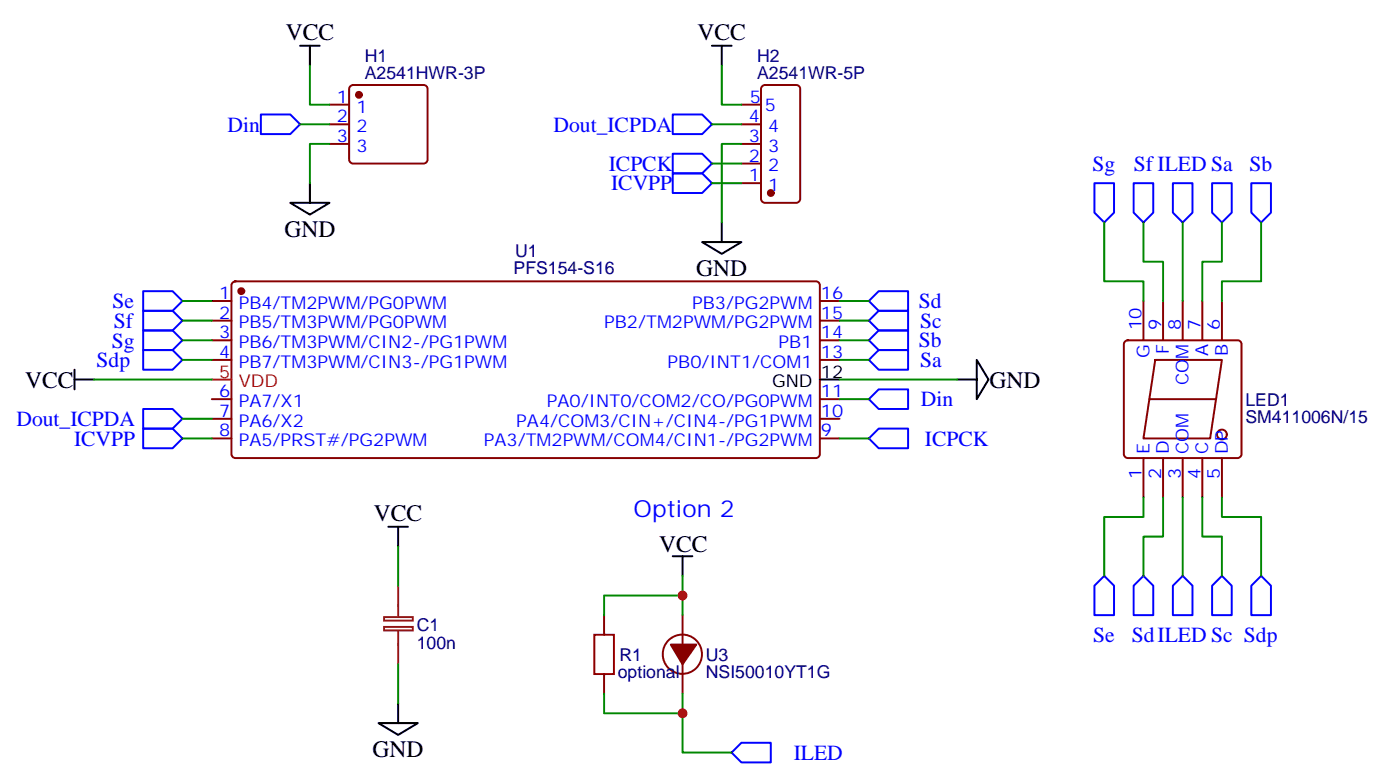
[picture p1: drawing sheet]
<svg xmlns="http://www.w3.org/2000/svg" width="252mm" height="141mm" viewBox="0 0 252 141" stroke-linecap="round" stroke-linejoin="round" font-family="sans-serif">
<g fill="none" stroke="#870000" stroke-width=".35">
<path d="M59.3 18.8h3.5M63 15.5l.5-.2h12.7a.71 .71 0 0 1 .7 .7v12.7a.76 .76 0 0 1-.7 .7h-12.7a.76 .76 0 0 1-.7-.7v-12.7zM133.3 18.8h3.6M137.1 15.5l.5-.2h5.6a.71 .71 0 0 1 .7 .7v19.7a.76 .76 0 0 1-.7 .7h-5.6a.76 .76 0 0 1-.7-.7v-19.7zM59.3 22.3h3.5M59.3 25.9h3.5M133.3 22.3h3.6M133.3 25.9h3.6M133.3 32.9h3.6M133.3 29.4h3.6M38.1 54.1h3.5M38.1 57.6h3.5"/>
<path d="M41.9 50.8l.4-.2h104.5a.71 .71 0 0 1 .7 .7v30.3a.76 .76 0 0 1-.7 .7h-104.5a.76 .76 0 0 1-.7-.7v-30.3zM147.5 54.1h3.5M147.5 57.6h3.5M205.7 54.1v7M209.2 54.1v7M212.7 54.1v7M216.3 54.1v7M219.8 54.1v7M38.1 61.1h3.5M38.1 64.7h3.5M38.1 71.7h3.5M38.1 75.2h3.5"/>
<path d="M38.1 78.8h3.5M147.5 61.1h3.5M147.5 64.7h3.5M147.5 71.7h3.5M147.5 75.2h3.5M147.5 78.8h3.5M202.4 61.3l.4-.2h19.8a.71 .71 0 0 1 .7 .7v19.8a.76 .76 0 0 1-.7 .7h-19.8a.76 .76 0 0 1-.7-.7v-19.8zM206.7 71.7h12M207.8 64.7h12l-2.1 14.1h-12zM205.7 82.3v7.1M209.2 82.3v7.1M212.7 82.3v7.1"/>
<path d="M216.3 82.3v7.1M219.8 82.3v7.1M108.7 110.5v3.6M122.8 110.5v5.3M122.8 119.3v5.3M125.1 114.9a3.5 3.5 0 0 0-5.8 1.8 3.5 3.5 0 0 0 4.4 4.2 3.5 3.5 0 0 0 1.6-5.8M108.7 121.1v3.5"/>
<circle cx="219.8" cy="78.1" r=".88"/>
</g>
<g fill="#870000" stroke="#870000" stroke-width=".35">
<path d="M120.6 115.8h4.6l-2.4 3.5z"/>
<circle cx="43.4" cy="52.3" r=".53"/>
<circle cx="64.6" cy="17" r=".53"/>
<circle cx="138.6" cy="34.7" r=".53"/>
</g>
<path d="M38.1 68.2h3.5" fill="none" stroke="#f00" stroke-width=".35"/>
<g fill="none" stroke="#000" stroke-width=".35">
<path d="M54 8.2h3.5M55.7 8.2v3.5M128.1 8.2h3.5M129.8 8.2v3.5M52.2 36.4h7.1l-3.6 2.2zM55.7 32.9v3.5M129.8 40v3.5M126.3 43.5h7l-3.5 2.1zM13.4 68.2h3.5M13.4 66.4v3.6M147.5 68.2h3.5M172.2 68.2h3.5"/>
<path d="M175.7 64.7l2.1 3.5-2.1 3.5zM69.8 94.7h3.6M71.6 94.7v3.5M121 99.9h3.5M122.8 99.9v3.6M68.1 129.9h7l-3.5 2.1zM71.6 126.4v3.5"/>
</g>
<path d="M69.1 112.6h5.2v.7h-5.2zM69.1 110.9h5.2v.6h-5.2zM71.6 105.2v5.7M71.6 113.3v6" fill="none" stroke="#8c2424" stroke-width=".35"/>
<path d="M106.9 114.1h3.5v7h-3.5z" fill="none" stroke="#a10000" stroke-width=".35"/>
<g fill="none" stroke="#00f" stroke-width=".35">
<path d="M46.9 20.6h5.3l1.8 1.7-1.8 1.8h-5.3zM121 20.6h5.3l1.8 1.7-1.8 1.8h-5.3zM121 27.6h5.3l1.8 1.8-1.8 1.8h-5.3zM121 31.2h5.3l1.8 1.7-1.8 1.8h-5.3zM196.8 32.9h3.6v5.3l-1.8 1.8-1.8-1.8zM203.9 32.9h3.5v5.3l-1.7 1.8-1.8-1.8zM211 32.9h3.5v5.3l-1.8 1.8-1.7-1.8zM218 32.9h3.5v5.3l-1.7 1.8-1.8-1.8zM225.1 32.9h3.5v5.3l-1.8 1.8-1.7-1.8zM25.8 59.4h5.2l1.8 1.7-1.8 1.8h-5.2zM25.8 55.8h5.2l1.8 1.8-1.8 1.8h-5.2zM25.8 52.3h5.2l1.8 1.8-1.8 1.7h-5.2z"/>
<path d="M156.3 57.6l1.7-1.8h5.3v3.6h-5.3zM156.3 54.1l1.7-1.8h5.3v3.5h-5.3zM25.8 62.9h5.2l1.8 1.8-1.8 1.7h-5.2zM25.8 73.5h5.2l1.8 1.7-1.8 1.8h-5.2zM25.8 77h5.2l1.8 1.8-1.8 1.7h-5.2zM156.3 64.7l1.7-1.8h5.3v3.5h-5.3zM156.3 61.1l1.7-1.7h5.3v3.5h-5.3zM156.3 71.7l1.7-1.7h5.3v3.5h-5.3zM158 77h5.3v3.5h-5.3l-1.7-1.7zM198.6 103.5l1.8 1.7v5.3h-3.6v-5.3zM205.7 103.5l1.7 1.7v5.3h-3.5v-5.3zM212.7 103.5l1.8 1.7v5.3h-3.5v-5.3z"/>
<path d="M219.8 103.5l1.7 1.7v5.3h-3.5v-5.3zM226.8 103.5l1.8 1.7v5.3h-3.5v-5.3zM131.6 135.2l1.7-1.7h5.3v3.5h-5.3z"/>
</g>
<g fill="none" stroke="#008700" stroke-width=".35">
<path d="M55.7 11.7v7.1h3.6M129.8 11.7v7.1h3.5M54 22.3h5.3M59.3 25.9h-3.6v7M128.1 22.3h5.2M128.1 29.4h5.2M128.1 32.9h5.2M133.3 25.9h-3.5v14.1M198.6 40v10.6h7.1v3.5M205.7 40v7h3.5v7.1M212.7 40v14.1M219.8 40v7h-3.5v7.1"/>
<path d="M226.8 40v10.6h-7v3.5M32.8 54.1h5.3M32.8 57.6h5.3M151 54.1h5.3M151 57.6h5.3M16.9 68.2h21.2M32.8 61.1h5.3M32.8 64.7h5.3M32.8 78.8h5.3M32.8 75.2h5.3M151 61.1h5.3M151 64.7h5.3"/>
<path d="M151 68.2h21.2M151 71.7h5.3M151 78.8h5.3M71.6 98.2v7M205.7 89.4v3.5h-7.1v10.6M209.2 89.4v7h-3.5v7.1M212.7 89.4v14.1M216.3 89.4v7h3.5v7.1M219.8 89.4v3.5h7v10.6M71.6 119.3v7.1M122.8 107h-14.1v3.5M122.8 103.5v7"/>
<path d="M108.7 124.6v3.6h14.1M122.8 124.6v10.6h8.8"/>
</g>
<g fill="#c00">
<circle cx="122.8" cy="128.2" r=".88"/>
<circle cx="122.8" cy="107" r=".88"/>
</g>
<g font-size="4.2">
<text x="51.4" y="7.2">VCC</text>
<text x="125.5" y="7.2">VCC</text>
<text x="51.2" y="42.5">GND</text>
<text x="125.2" y="49.6">GND</text>
<text x="4.5" y="69.7">VCC</text>
<text x="178" y="69.7">GND</text>
<text x="67.3" y="93.6">VCC</text>
<text x="118.5" y="99.2">VCC</text>
<text x="67" y="136">GND</text>
</g>
<text font-size="4.2" fill="#00f" x="113.9" y="92.9">Option 2</text>
<g font-size="3.9" fill="#00f">
<text x="40.9" y="23.6">Din</text>
<text x="99.6" y="23.6">Dout_ICPDA</text>
<text x="109.5" y="30.7">ICPCK</text>
<text x="109.9" y="34.2">ICVPP</text>
<text x="196.5" y="30.7">Sg</text>
<text x="203.9" y="30.7">SfILED Sa</text>
<text x="224.7" y="30.7">Sb</text>
<text x="20.3" y="55.4">Se</text>
<text x="20.5" y="58.9">Sf</text>
<text x="165.3" y="55.4">Sd</text>
<text x="165.5" y="58.9">Sc</text>
<text x="17.4" y="66">Sdp</text>
<text x="20.1" y="62.4">Sg</text>
<text x="165.3" y="62.4">Sb</text>
<text x="165.5" y="65.9">Sa</text>
<text x="3" y="76.6">Dout_ICPDA</text>
<text x="165.6" y="73">Din</text>
<text x="13.3" y="80.1">ICVPP</text>
<text x="166.4" y="80.1">ICPCK</text>
<text x="196.7" y="115.3">Se</text>
<text x="203.6" y="115.3">SdILED Sc Sdp</text>
<text x="142.8" y="136.5">ILED</text>
</g>
<g font-size="3.2" fill="#000080">
<text x="65.6" y="11.1">H1</text>
<text x="136.2" y="11.1">H2</text>
<text x="65.6" y="14.2">A2541HWR-3P</text>
<text x="136.2" y="14.2">A2541WR-5P</text>
<text x="92.7" y="46.2">U1</text>
<text x="92.4" y="49.3">PFS154-S16</text>
<text x="224" y="76">SM411006N/15</text>
<text x="224" y="72.9">LED1</text>
<text x="75" y="113.4">C1</text>
<text x="75" y="116.6">100n</text>
<text x="111.4" y="118.9">R1</text>
<text x="127" y="118.7">U3</text>
<text x="111.1" y="121.9">optional</text>
<text x="127" y="121.9">NSI50010YT1G</text>
</g>
<g font-size="3.2" fill="#00f">
<text x="60.6" y="18.5">1</text>
<text x="60.6" y="22">2</text>
<text x="64.1" y="20.2">1</text>
<text x="64.1" y="23.7">2</text>
<text x="134.7" y="22">4</text>
<text x="134.9" y="18.5">5</text>
<text x="137.6" y="19.9">5</text>
<text x="138.2" y="23.7">4</text>
<text x="60.6" y="25.5">3</text>
<text x="64.1" y="27.3">3</text>
<text x="134.7" y="29">2</text>
<text x="134.7" y="25.5">3</text>
<text x="138.2" y="27.3">3</text>
<text x="134.7" y="32.6">1</text>
<text x="138.2" y="34.3">1</text>
<text x="138.2" y="30.8">2</text>
<text x="39.4" y="53.7">1</text>
<text x="147.6" y="53.7">16</text>
<text x="39.4" y="57.3">2</text>
<text x="42.9" y="55.5">PB4/TM2PWM/PG0PWM</text>
<text x="42.9" y="59">PB5/TM3PWM/PG0PWM</text>
<text x="108.7" y="59">PB2/TM2PWM/PG2PWM</text>
<text x="124.5" y="55.5">PB3/PG2PWM</text>
<text x="147.6" y="57.3">15</text>
<text x="205.3" y="59.4" transform="rotate(-90 205.3 59.4)">10</text>
<text x="208.8" y="59.4" transform="rotate(-90 208.8 59.4)">9</text>
<text x="212.4" y="59.4" transform="rotate(-90 212.4 59.4)">8</text>
<text x="215.9" y="59.4" transform="rotate(-90 215.9 59.4)">7</text>
<text x="219.4" y="59.4" transform="rotate(-90 219.4 59.4)">6</text>
<text x="39.4" y="60.8">3</text>
<text x="39.4" y="64.3">4</text>
<text x="42.9" y="62.5">PB6/TM3PWM/CIN2-/PG1PWM</text>
<text x="140" y="62.5">PB1</text>
<text x="147.6" y="64.3">13</text>
<text x="147.6" y="60.8">14</text>
<text x="206.7" y="64.3" transform="rotate(-90 206.7 64.3)">G</text>
<text x="210.3" y="63.7" transform="rotate(-90 210.3 63.7)">F</text>
<text x="217.3" y="64" transform="rotate(-90 217.3 64)">A</text>
<text x="220.8" y="64" transform="rotate(-90 220.8 64)">B</text>
<text x="39.4" y="71.4">6</text>
<text x="42.9" y="66.1">PB7/TM3PWM/CIN3-/PG1PWM</text>
<text x="120.1" y="66.1">PB0/INT1/COM1</text>
<text x="147.6" y="71.4">11</text>
<text x="213.8" y="69.2" transform="rotate(-90 213.8 69.2)">COM</text>
<text x="39.4" y="74.9">7</text>
<text x="42.9" y="73.1">PA7/X1</text>
<text x="42.9" y="76.7">PA6/X2</text>
<text x="92.9" y="76.7">PA4/COM3/CIN+/CIN4-/PG1PWM</text>
<text x="98.4" y="73.1">PA0/INT0/COM2/CO/PG0PWM</text>
<text x="147.6" y="74.9">10</text>
<text x="39.4" y="78.4">8</text>
<text x="42.9" y="80.2">PA5/PRST#/PG2PWM</text>
<text x="87" y="80.2">PA3/TM2PWM/COM4/CIN1-/PG2PWM</text>
<text x="147.6" y="78.4">9</text>
<text x="206.7" y="81.6" transform="rotate(-90 206.7 81.6)">E</text>
<text x="210.3" y="81.6" transform="rotate(-90 210.3 81.6)">D</text>
<text x="213.8" y="81.6" transform="rotate(-90 213.8 81.6)">COM</text>
<text x="217.3" y="81.6" transform="rotate(-90 217.3 81.6)">C</text>
<text x="220.8" y="81.6" transform="rotate(-90 220.8 81.6)">DP</text>
<text x="205.3" y="86.1" transform="rotate(-90 205.3 86.1)">1</text>
<text x="208.8" y="86.1" transform="rotate(-90 208.8 86.1)">2</text>
<text x="212.4" y="86.1" transform="rotate(-90 212.4 86.1)">3</text>
<text x="215.9" y="86.1" transform="rotate(-90 215.9 86.1)">4</text>
<text x="219.4" y="86.1" transform="rotate(-90 219.4 86.1)">5</text>
</g>
<g font-size="3.2" fill="#f00">
<text x="39.4" y="67.8">5</text>
<text x="42.9" y="69.6">VDD</text>
</g>
<g font-size="3.2">
<text x="138.9" y="69.6">GND</text>
<text x="147.6" y="67.8">12</text>
</g>
</svg>
